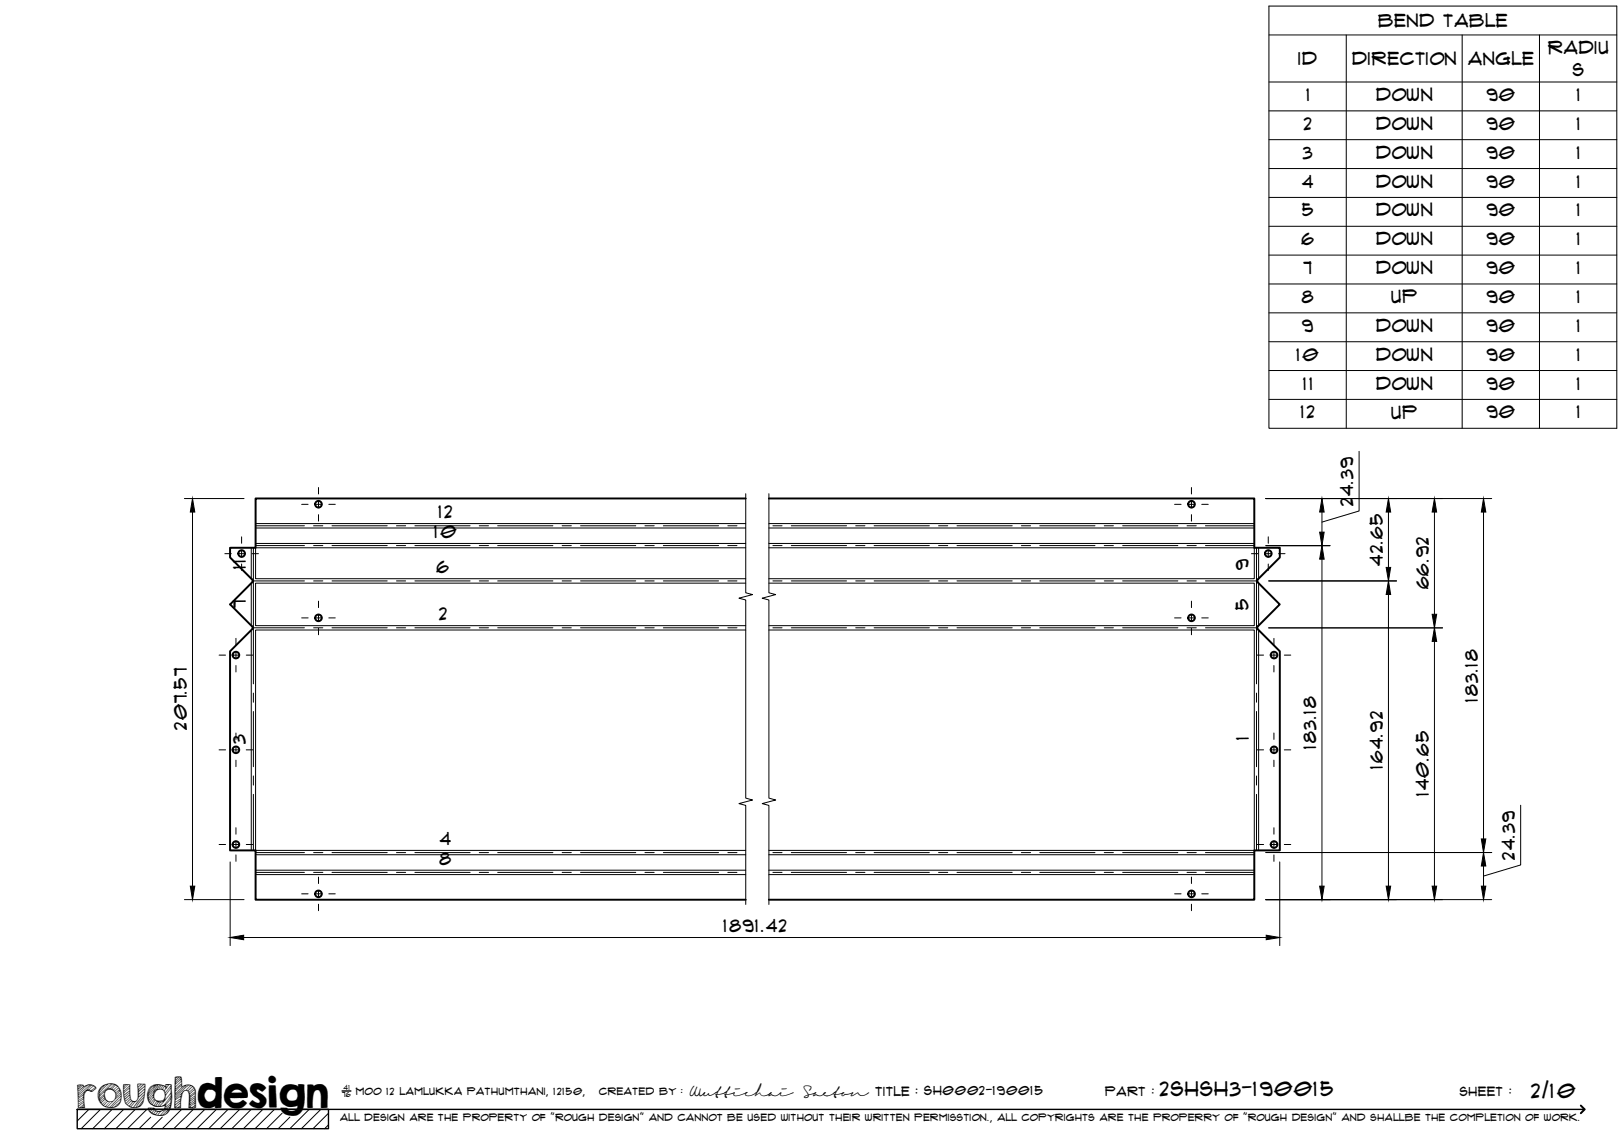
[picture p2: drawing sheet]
<svg xmlns="http://www.w3.org/2000/svg" width="420mm" height="297mm" viewBox="0 0 420 297" stroke-linecap="round" stroke-linejoin="round" font-family="sans-serif">
<!-- layer: Visible -->
<g fill="none" stroke="#000" stroke-width=".51">
<path d="M192.9 129h-126.8v12.7h-6.6v2.5l5.7 5.8 .2 .2-.1 .5M198.9 129h125.6v12.7h6.6v2.5l-5.7 5.7-.1 .3 .1 .5M65.2 150.7l-5.7 5.7 5.8 5.7 .1 .5-5.9 5.9v51.5h6.6v12.8h126.8M325.4 150.7l5.7 5.7-5.7 5.7-.1 .5 5.8 5.9v51.5h-6.6v12.8h-125.6"/>
<circle cx="82.4" cy="130.5" r=".86"/>
<circle cx="308.3" cy="130.5" r=".86"/>
<circle cx="62.5" cy="143.2" r=".86"/>
<circle cx="82.4" cy="159.9" r=".86"/>
<circle cx="308.3" cy="159.9" r=".86"/>
<circle cx="328.1" cy="143.2" r=".86"/>
<circle cx="61" cy="169.5" r=".86"/>
<circle cx="329.6" cy="169.5" r=".86"/>
<circle cx="61" cy="194" r=".86"/>
<circle cx="329.6" cy="194" r=".86"/>
<circle cx="61" cy="218.5" r=".86"/>
<circle cx="329.6" cy="218.5" r=".86"/>
<circle cx="82.4" cy="231.3" r=".86"/>
<circle cx="308.3" cy="231.3" r=".86"/>
</g>
<!-- layer: Bend Center -->
<g fill="none" stroke="#000" stroke-width=".26">
<path d="M66.1 136h12.7M81.1 136h2.4M85.9 136h14.3M102.6 136h2.3M107.3 136h14.3M124 136h2.4M128.8 136h14.2M145.4 136h2.4M150.2 136h14.3M166.9 136h2.3M171.6 136h14.3M188.3 136h2.4"/>
<path d="M200 136h2.3M204.7 136h14.3M221.4 136h2.4M226.1 136h14.3M242.8 136h2.4M247.6 136h14.3M264.2 136h2.4M269 136h14.3M285.7 136h2.4M290.4 136h14.3M307.1 136h2.4M311.9 136h12.6"/>
<path d="M65.4 150.3h13.4M65.6 141.7v35.2M66.1 141.2h12.7M81.1 141.2h2.4M81.1 150.3h2.4M85.9 141.2h14.3M85.9 150.3h14.3M102.6 141.2h2.3M102.6 150.3h2.3M107.3 141.2h14.3M107.3 150.3h14.3M124 141.2h2.4"/>
<path d="M124 150.3h2.4M128.8 141.2h14.2M128.8 150.3h14.2M145.4 141.2h2.4M145.4 150.3h2.4M150.2 141.2h14.3M150.2 150.3h14.3M166.9 141.2h2.3M166.9 150.3h2.3M171.6 141.2h14.3M171.6 150.3h14.3M188.3 141.2h2.4"/>
<path d="M188.3 150.3h2.4M200 141.2h2.3M200 150.3h2.3M204.7 141.2h14.3M204.7 150.3h14.3M221.4 141.2h2.4M221.4 150.3h2.4M226.1 141.2h14.3M226.1 150.3h14.3M242.8 141.2h2.4M242.8 150.3h2.4M247.6 141.2h14.3"/>
<path d="M247.6 150.3h14.3M264.2 141.2h2.4M264.2 150.3h2.4M269 141.2h14.3M269 150.3h14.3M285.7 141.2h2.4M285.7 150.3h2.4M290.4 141.2h14.3M290.4 150.3h14.3M307.1 141.2h2.4M307.1 150.3h2.4M311.9 141.2h12.6"/>
<path d="M311.9 150.3h13.3M325.1 141.7v35.2M65.4 162.4h13.4M65.6 179.3v2.4M81.1 162.4h2.4M85.9 162.4h14.3M102.6 162.4h2.3M107.3 162.4h14.3M124 162.4h2.4M128.8 162.4h14.2M145.4 162.4h2.4M150.2 162.4h14.3"/>
<path d="M166.9 162.4h2.3M171.6 162.4h14.3M188.3 162.4h2.4M200 162.4h2.3M204.7 162.4h14.3M221.4 162.4h2.4M226.1 162.4h14.3M242.8 162.4h2.4M247.6 162.4h14.3M264.2 162.4h2.4M269 162.4h14.3M285.7 162.4h2.4"/>
<path d="M290.4 162.4h14.3M307.1 162.4h2.4M311.9 162.4h13.3M325.1 179.3v2.4M65.6 184.1v14.3M325.1 184.1v14.3M65.6 200.8v2.3M65.6 205.5v14.5M325.1 200.8v2.3M325.1 205.5v14.5M66.1 225.7h12.7M66.1 220.6h12.7"/>
<path d="M81.1 225.7h2.4M81.1 220.6h2.4M85.9 225.7h14.3M85.9 220.6h14.3M102.6 225.7h2.3M102.6 220.6h2.3M107.3 225.7h14.3M107.3 220.6h14.3M124 225.7h2.4M124 220.6h2.4M128.8 225.7h14.2M128.8 220.6h14.2"/>
<path d="M145.4 225.7h2.4M145.4 220.6h2.4M150.2 225.7h14.3M150.2 220.6h14.3M166.9 225.7h2.3M166.9 220.6h2.3M171.6 225.7h14.3M171.6 220.6h14.3M188.3 225.7h2.4M188.3 220.6h2.4M200 225.7h2.3M200 220.6h2.3"/>
<path d="M204.7 225.7h14.3M204.7 220.6h14.3M221.4 225.7h2.4M221.4 220.6h2.4M226.1 225.7h14.3M226.1 220.6h14.3M242.8 225.7h2.4M242.8 220.6h2.4M247.6 225.7h14.3M247.6 220.6h14.3M264.2 225.7h2.4M264.2 220.6h2.4"/>
<path d="M269 225.7h14.3M269 220.6h14.3M285.7 225.7h2.4M285.7 220.6h2.4M290.4 225.7h14.3M290.4 220.6h14.3M307.1 225.7h2.4M307.1 220.6h2.4M311.9 225.7h12.6M311.9 220.6h12.6"/>
</g>
<!-- layer: Visible Narrow -->
<g fill="none" stroke="#000" stroke-width=".26">
<path d="M66.1 136.6h126.8M66.1 135.5h126.8M198.9 136.6h125.6M198.9 135.5h125.6M65 141.7v8M65 150.9v10.9M66.1 140.6h126.8M192.9 141.7h-126.8v8h126.8M192.9 150.9h-126.8v11h126.8M198.9 141.7h125.6v8h-125.6M198.9 150.9h125.6v11h-125.6M198.9 140.6h125.6"/>
<path d="M325.6 141.7v8M325.6 150.9v10.9M65 163.1v56.9M192.9 163h-126.8v57h126.8M198.9 163h125.6v57h-125.6M325.6 163.1v56.9M66.1 221.2h126.8M66.1 225.2h126.8M66.1 226.3h126.8M198.9 221.2h125.6M198.9 225.2h125.6M198.9 226.3h125.6"/>
</g>
<!-- layer: TitleBlock -->
<path d="M20 287h65v5h-65zM20 287h390M88.5 282.3h2.3" fill="none" stroke="#000" stroke-width=".36"/>
<path d="M409 286.1l1 .9-1 1" fill="none" stroke="#000" stroke-width=".51"/>
<g fill="none" stroke="#000" stroke-width=".26">
<path d="M23 287l-3 3.1M26 287l-5 5M29 287l-5 5M32 287l-5 5M35 287l-5 5M38 287l-5 5M39 289.1l-3 2.9M42 289.1l-3 2.9M47 287l-5 5M50 287l-5 5M53 287l-5 5M56 287l-5 5"/>
<path d="M59 287l-5 5M62 287l-5 5M65 287l-5 5M68 287l-5 5M71 287l-5 5M73 288l-4 4M75 289.1l-3 2.9M80 287l-5 5M83 287l-5 5M85 288l-4 4M85 291l-1 1"/>
</g>
<!-- layer: Smart Centers -->
<g fill="none" stroke="#000" stroke-width=".26">
<path d="M62.5 138.9v1.7M78 130.5h1.7M81.5 130.5h1.8M82.4 126.1v1.7M82.4 129.6v1.8M82.4 133.2v1.6M85.1 130.5h1.6M303.9 130.5h1.7M307.3 130.5h1.8M308.3 126.1v1.7M308.3 129.6v1.8M308.3 133.2v1.6"/>
<path d="M310.9 130.5h1.7M328.1 138.9v1.7M58.2 143.3h1.6M61.6 143.3h1.8M62.5 142.4v1.8M62.5 145.9v1.7M65.2 143.3h1.7M78 159.9h1.7M81.5 159.9h1.8M82.4 155.5v1.7M82.4 159v1.8M85.1 159.9h1.6"/>
<path d="M303.9 159.9h1.7M307.3 159.9h1.8M308.3 155.5v1.7M308.3 159v1.8M310.9 159.9h1.7M323.8 143.3h1.6M327.2 143.3h1.8M328.1 142.4v1.8M328.1 145.9v1.7M330.8 143.3h1.7M56.7 169.5h1.7M60.2 169.5h1.7"/>
<path d="M61 165.2v1.6M61 168.6v1.8M61 172.2v1.7M63.7 169.5h1.7M82.4 162.6v1.6M308.3 162.6v1.6M325.2 169.5h1.7M328.7 169.5h1.8M329.6 165.2v1.6M329.6 168.6v1.8M329.6 172.2v1.7M332.3 169.5h1.6"/>
<path d="M56.7 194h1.7M60.2 194h1.7M61 189.7v1.6M61 193.1v1.8M61 196.7v1.7M63.7 194h1.7M325.2 194h1.7M328.7 194h1.8M329.6 189.7v1.6M329.6 193.1v1.8M329.6 196.7v1.7M332.3 194h1.6"/>
<path d="M56.7 218.5h1.7M60.2 218.5h1.7M61 214.2v1.6M61 217.6v1.8M63.7 218.5h1.7M325.2 218.5h1.7M328.7 218.5h1.8M329.6 214.2v1.6M329.6 217.6v1.8M332.3 218.5h1.6M61 221.2v1.7M78 231.3h1.7"/>
<path d="M81.5 231.3h1.8M82.4 226.9v1.7M82.4 230.4v1.8M82.4 234v1.6M85.1 231.3h1.6M303.9 231.3h1.7M307.3 231.3h1.8M308.3 226.9v1.7M308.3 230.4v1.8M308.3 234v1.6M310.9 231.3h1.7M329.6 221.2v1.7"/>
</g>
<!-- layer: Bend Tables -->
<g fill="none" stroke="#000" stroke-width=".26">
<path d="M328.3 1.6h90v109.2h-90zM328.3 9h90M348.3 9v101.8M378.3 9v101.8M398.3 9v101.8M328.3 21.2h90M328.3 28.7h90M328.3 36.1h90M328.3 43.6h90M328.3 51.1h90M328.3 58.6h90M328.3 66h90"/>
<path d="M328.3 73.5h90M328.3 80.9h90M328.3 88.4h90M328.3 95.9h90M328.3 103.3h90"/>
</g>
<!-- layer: FD_Dimensions -->
<g fill="none" stroke="#000" stroke-width=".26">
<path d="M351.6 116.8v15.4l-9.6 2.9M47.7 129h15.4M49.8 132.5v96.8M327.5 129h58.4M342 132.5v5.2M359.2 132.5v14.3M371.1 132.5v26.4M383.8 132.5v84.6M327.5 141.2h16.6M328.2 150.3h33.1M342 144.7v84.6M359.2 153.8v75.5"/>
<path d="M328.2 162.5h45M371.1 166v63.3M393.4 208.4v15.4l-9.6 2.9M47.7 232.8h15.4M59.5 223v21.7M327.5 232.8h58.4M327.5 220.6h58.4M331.1 223v21.7M383.8 224.1v5.2M63 242.6h264.6"/>
</g>
<g fill="#000" stroke="#000" stroke-width=".26">
<path d="M49.8 129l.6 3.5h-1.2zM341.4 137.7h1.2l-.6 3.5zM342 129l.6 3.5h-1.2zM359.2 129l.6 3.5h-1.2zM371.1 129l.6 3.5h-1.2zM383.8 129l.6 3.5h-1.2zM342 141.2l.6 3.5h-1.2zM358.6 146.8h1.2l-.6 3.5zM359.2 150.3l.6 3.5h-1.2zM370.5 158.9h1.2l-.6 3.6zM371.1 162.5l.6 3.5h-1.2zM383.2 217.1h1.2l-.6 3.5z"/>
<path d="M49.2 229.3h1.2l-.6 3.5zM341.4 229.3h1.2l-.6 3.5zM358.6 229.3h1.2l-.6 3.5zM370.5 229.3h1.2l-.6 3.5zM383.8 220.6l.6 3.5h-1.2zM383.2 229.3h1.2l-.6 3.5zM59.5 242.6l3.5-.6v1.1zM327.6 242l3.5 .6-3.5 .5z"/>
</g>
<!-- layer: Break Lines -->
<path d="M192.9 127.7v25.7l1.8 .4-3.5 1 1.7 .4v51.3l1.8 .5-3.5 .9 1.7 .5v25.6M198.9 127.7v25.7l1.8 .4-3.5 1 1.7 .4v51.3l1.8 .5-3.5 .9 1.7 .5v25.6" fill="none" stroke="#000" stroke-width=".26"/>
<text font-size="9.7" x="19.9" y="286.8">roughdesign</text>
<g font-size="5.3">
<text x="300.1" y="283.6">2SHSH3-190015</text>
<text x="396.2" y="284">2/10</text>
</g>
<g font-size="4.6">
<text x="356.6" y="7">Bend Table</text>
<text x="335.9" y="16.9">ID</text>
<text x="349.8" y="16.8">Direction</text>
<text x="379.8" y="16.9">Angle</text>
<text x="400.5" y="13.9">Radiu</text>
<text x="406.9" y="19.8">s</text>
<text x="338" y="26.1">1</text>
<text x="356" y="26.1">Down</text>
<text x="384.6" y="26.1">90</text>
<text x="408" y="26.1">1</text>
<text x="337.3" y="33.6">2</text>
<text x="356" y="33.6">Down</text>
<text x="384.6" y="33.6">90</text>
<text x="408" y="33.6">1</text>
<text x="337.1" y="41">3</text>
<text x="356" y="41.1">Down</text>
<text x="384.6" y="41">90</text>
<text x="408" y="41">1</text>
<text x="336.9" y="48.5">4</text>
<text x="356" y="48.5">Down</text>
<text x="384.6" y="48.5">90</text>
<text x="408" y="48.5">1</text>
<text x="336.9" y="56">5</text>
<text x="356" y="56">Down</text>
<text x="384.6" y="56">90</text>
<text x="408" y="56">1</text>
<text x="336.7" y="63.4">6</text>
<text x="356" y="63.5">Down</text>
<text x="384.6" y="63.4">90</text>
<text x="408" y="63.4">1</text>
<text x="337.2" y="70.9">7</text>
<text x="356" y="70.9">Down</text>
<text x="384.6" y="70.9">90</text>
<text x="408" y="70.9">1</text>
<text x="336.8" y="78.4">8</text>
<text x="360" y="78.4">Up</text>
<text x="384.6" y="78.4">90</text>
<text x="408" y="78.4">1</text>
<text x="336.9" y="85.8">9</text>
<text x="356" y="85.9">Down</text>
<text x="384.6" y="85.8">90</text>
<text x="408" y="85.8">1</text>
<text x="335.4" y="93.3">10</text>
<text x="356" y="93.3">Down</text>
<text x="384.6" y="93.3">90</text>
<text x="408" y="93.3">1</text>
<text x="337.2" y="100.8">11</text>
<text x="356" y="100.8">Down</text>
<text x="384.6" y="100.8">90</text>
<text x="408" y="100.8">1</text>
<text x="336.5" y="108.3">12</text>
<text x="360" y="108.3">Up</text>
<text x="384.6" y="108.3">90</text>
<text x="408" y="108.3">1</text>
<text x="350.1" y="130.8" transform="rotate(-90 350.1 130.8)">24.39</text>
<text x="113.4" y="134">12</text>
<text x="112.4" y="139.2">10</text>
<text x="63.6" y="147.2" transform="rotate(-90 63.6 147.2)">11</text>
<text x="113" y="148.3">6</text>
<text x="323" y="147.5" transform="rotate(-90 323 147.5)">9</text>
<text x="357.7" y="146.3" transform="rotate(-90 357.7 146.3)">42.65</text>
<text x="369.6" y="152.5" transform="rotate(-90 369.6 152.5)">66.92</text>
<text x="63.6" y="157.4" transform="rotate(-90 63.6 157.4)">7</text>
<text x="113.6" y="160.4">2</text>
<text x="323" y="157.8" transform="rotate(-90 323 157.8)">5</text>
<text x="382.3" y="181.6" transform="rotate(-90 382.3 181.6)">183.18</text>
<text x="48.3" y="188.9" transform="rotate(-90 48.3 188.9)">207.57</text>
<text x="323.1" y="191.5" transform="rotate(-90 323.1 191.5)">1</text>
<text x="63.5" y="192.5" transform="rotate(-90 63.5 192.5)">3</text>
<text x="340.5" y="193.8" transform="rotate(-90 340.5 193.8)">183.18</text>
<text x="357.7" y="199" transform="rotate(-90 357.7 199)">164.92</text>
<text x="369.7" y="206.1" transform="rotate(-90 369.7 206.1)">140.65</text>
<text x="113.8" y="218.6">4</text>
<text x="113.7" y="223.7">8</text>
<text x="391.9" y="222.4" transform="rotate(-90 391.9 222.4)">24.39</text>
<text x="187.2" y="241.1">1891.42</text>
</g>
<g font-size="3.4">
<text x="178.3" y="283.5">Wuttichai</text>
<text x="208.1" y="283.5">Saeton title : SH0002-190015</text>
</g>
<g font-size="3.3">
<text x="286" y="283.5">Part :</text>
<text x="377.7" y="283.5">sheet :</text>
</g>
<g font-size="2.7">
<text x="92.1" y="283.3">moo 12 Lamlukka pathumthani, 12150,</text>
<text x="155" y="283.3">created by :</text>
</g>
<text font-size="2.6" x="88" y="290.1">all design are the property of &quot;rough design&quot; and cannot be used without their written permisstion., all copyrights are the properry of &quot;rough design&quot; and shallbe the completion of work.</text>
<g font-size="1.9">
<text x="88.5" y="283.9">76</text>
<text x="88.9" y="282.1">41</text>
</g>
</svg>
